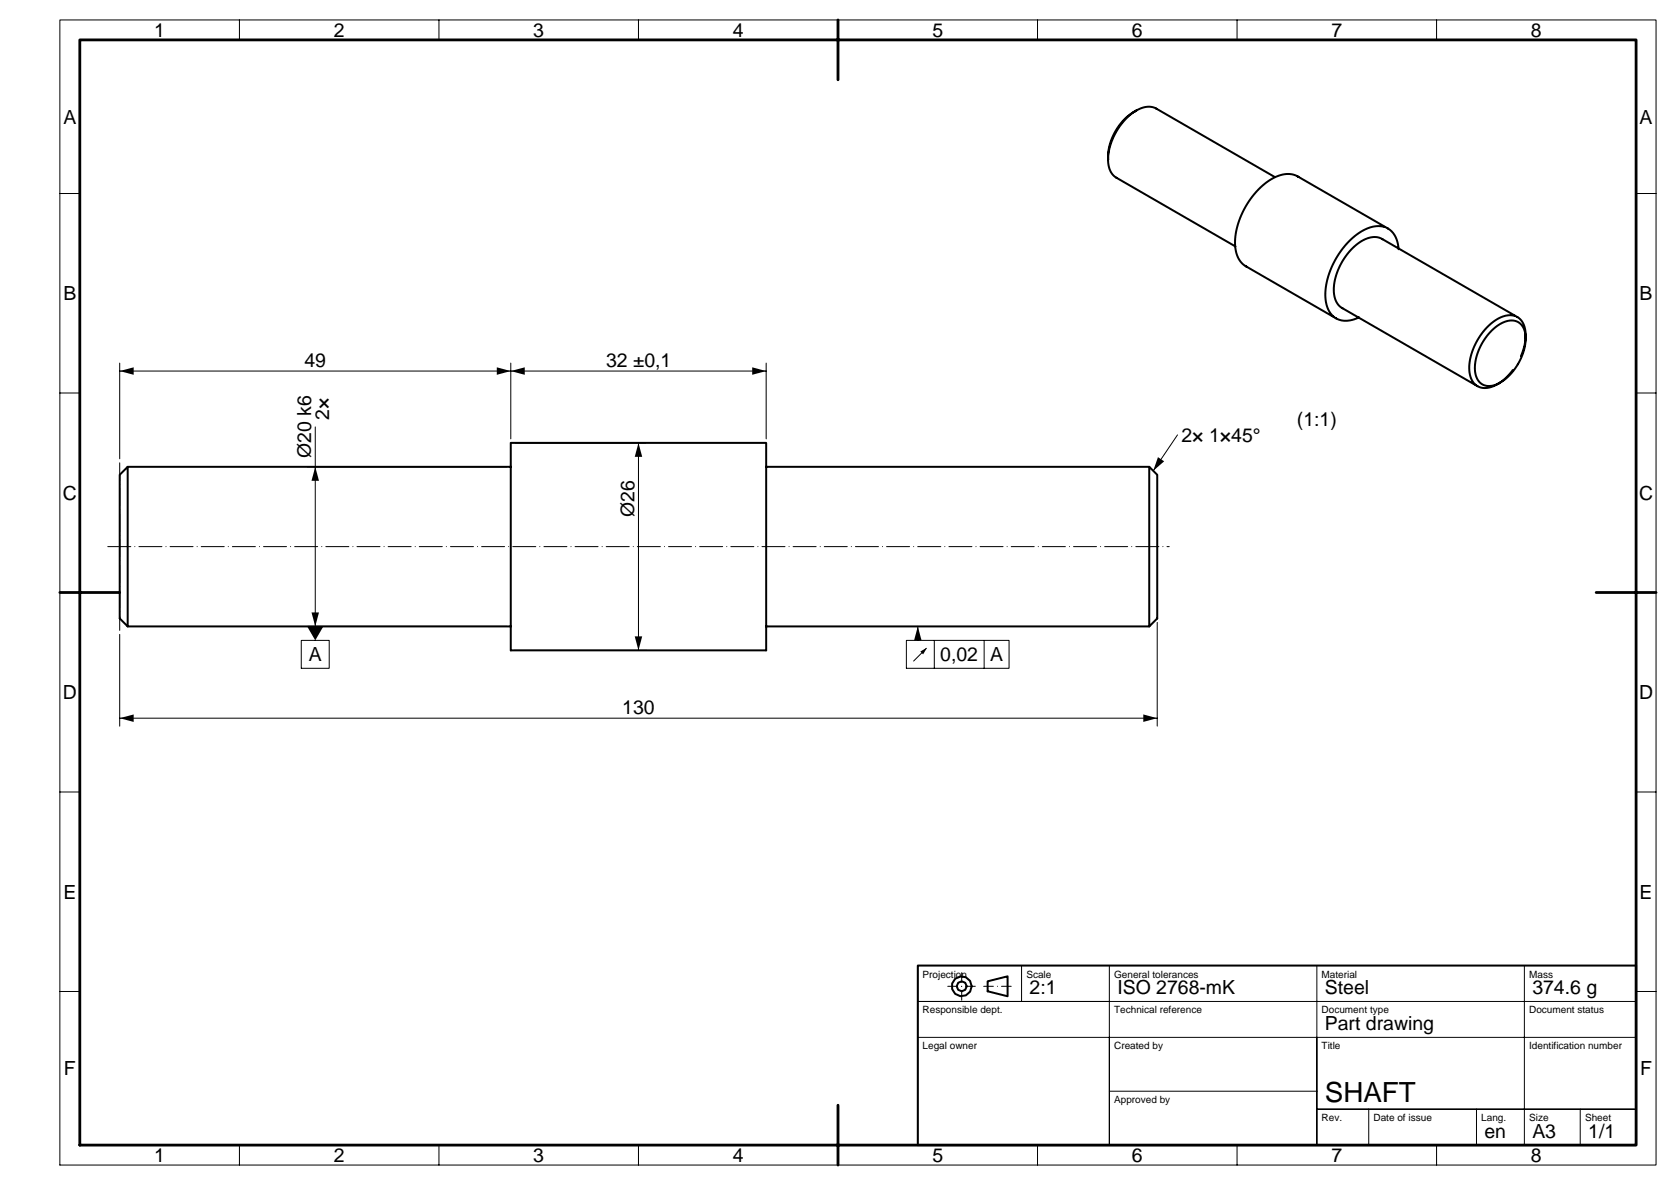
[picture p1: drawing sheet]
<svg xmlns="http://www.w3.org/2000/svg" width="420mm" height="297mm" viewBox="0 0 420 297" stroke-linecap="round" stroke-linejoin="round" font-family="sans-serif">
<g fill="#000">
<path d="M30 93l3.5-.9v1.8zM124.5 92.1l3.5 .9-3.5 .9zM128 93l3.5-.9v1.8zM188.5 92.1l3.5 .9-3.5 .9zM79 117l.9 3.5h-1.8zM160 111l.9 3.5h-1.8zM290.2 114.6l1.5 1-2.7 2.4zM78.1 153.5h1.8l-.9 3.5zM77 157h4l-2 3.5zM230 157l.9 3.5h-1.8zM159.1 159.5h1.8l-.9 3.5zM230.6 163.3l1.7-1-1 1.7z"/>
<path d="M30 180l3.5-.9v1.8zM286.5 179.1l3.5 .9-3.5 .9z"/>
</g>
<g fill="none" stroke="#000" stroke-width=".25">
<path d="M15 5h400v287h-400zM60 5v5M110 5v5M160 5v5M210 5v5M260 5v5M310 5v5M360 5v5M15 48.5h5M410 48.5h5M15 98.5h5M30 93h162"/>
<path d="M30 91v24M128 91v19M192 91v19M410 98.5h5M77 117h50M79 107v50M129 111h33M160 111v52M295.1 109l-6.1 9M15 148.5h5M30 159v23M77 157h50"/>
<path d="M230 157v3.5M290 156v26M410 148.5h5M75.5 160.5h7v7h-7zM79 160.5h.1M129 163h33M227.1 160.5h25.8v7h-25.8zM232.1 162.5l-3.1 3.2M234.1 160.5v7M246.6 160.5v7M15 198.5h5M30 180h260"/>
<path d="M410 198.5h5M15 248.5h5M256 242v9M278 242v9M330 242v45v-27M382 242v45M410 251v-9h-180v45h180v-36h-180h48v36v-27h132M410 248.5h5M230 260h48M278 273.5h52M330 278h80zM343 278v9"/>
<path d="M370 278v9M396 278v9M60 287v5M110 287v5M160 287v5M210 287v5M260 287v5M310 287v5M360 287v5"/>
</g>
<path d="M237.5 247.2h7M241 250.7v-7M246.5 247.2h7" fill="none" stroke="#000" stroke-width=".25" stroke-dasharray="2.4 1 0 1"/>
<path d="M27 137h266" fill="none" stroke="#000" stroke-width=".25" stroke-dasharray="5.8 1 0 1"/>
<path d="M30 116v42" fill="none" stroke="#000" stroke-width=".25" stroke-dasharray="4.4 1 0 1"/>
<g fill="none" stroke="#000" stroke-width=".5">
<path d="M277.7 39.1v.9M284.7 27.7a15.1 15.1 0 0 0-6.9 13.7 4.3 4.3 0 0 0 2.1 3.2M284.8 27.7l-.8 .4M289.7 27.2l29.8 17.2M289.9 27.3a4.9 4.9 0 0 0-5.2 .4l-.9 .6a13.8 13.8 0 0 0-6.1 11.7M279.7 44.5l29.9 17.3M325.2 44.2l22.6 13.1M325.4 44.3a6.9 6.9 0 0 0-7.6 1.1 20 20 0 0 0-8.2 16.6 5.9 5.9 0 0 0 2.7 4.8M346.3 59.9l34 19.6M346.5 60a5.6 5.6 0 0 0-6.3 1.1 14.9 14.9 0 0 0-5.8 13.2 4.2 4.2 0 0 0 2 3M347 56.9a9.1 9.1 0 0 0-8.4 3.1 19.6 19.6 0 0 0-6.4 15.4l.8 2.4 1.3 1.6M347.8 57.3a6.2 6.2 0 0 1 2.7 5.2"/>
<path d="M312.2 66.7l22.6 13.1M336.3 77.2l34 19.6M340.6 79.5a6.1 6.1 0 0 1-5.9 .2M379.6 79.2a7.4 7.4 0 0 0-6.9 2.8 14.3 14.3 0 0 0-4.3 12.2l.6 1.3 .8 1M380.2 79.5a6 6 0 0 1 1.9 6.5l-.9 3.2M373.8 82.8a6.2 6.2 0 0 1 6.5-2.2 5.3 5.3 0 0 1 1.9 6 13.2 13.2 0 0 1-7.8 10 3.6 3.6 0 0 1-4.8-3.7 13.8 13.8 0 0 1 4.2-10.1zM376 95.9l-.7 .4M379.1 92.8l-1.7 1.9a7.1 7.1 0 0 1-6.6 2.3l-.6-.3M382.3 84v.9M32 117v40M128 117h-96l-2 2v36l2 2h96M192 117v46h-64v-52h64v6h96l2 2v36l-2 2h-96"/>
<path d="M288 117v40M230 242h180v45h-180zM247.5 245.9l5-1.2v5l-5-1.2z"/>
<circle cx="241" cy="247.2" r="2.5"/>
<circle cx="241" cy="247.2" r="1.25"/>
</g>
<path d="M20 10h390v277h-390zM210 5v15M15 148.5h15M400 148.5h15M210 277v15" fill="none" stroke="#000" stroke-width=".7"/>
<text font-size="7" x="332" y="276.2">SHAFT</text>
<g font-size="4.9">
<text x="38.6" y="9.3">1</text>
<text x="83.6" y="9.3">2</text>
<text x="133.6" y="9.3">3</text>
<text x="183.6" y="9.3">4</text>
<text x="233.6" y="9.3">5</text>
<text x="283.6" y="9.3">6</text>
<text x="333.6" y="9.3">7</text>
<text x="383.6" y="9.3">8</text>
<text x="15.9" y="31">A</text>
<text x="410.9" y="31">A</text>
<text x="15.9" y="75.2">B</text>
<text x="410.9" y="75.2">B</text>
<text x="76.3" y="92">49</text>
<text x="151.9" y="92">32 ±0,1</text>
<text x="82.5" y="105.3" transform="rotate(-90 82.5 105.3)">2×</text>
<text x="325" y="106.8">(1:1)</text>
<text x="296.1" y="110.8">2× 1×45°</text>
<text x="78" y="114.9" transform="rotate(-90 78 114.9)">Ø20 k6</text>
<text x="15.7" y="125.3">C</text>
<text x="410.7" y="125.3">C</text>
<text x="159" y="129.6" transform="rotate(-90 159 129.6)">Ø26</text>
<text x="77.4" y="165.8">A</text>
<text x="235.6" y="165.8">0,02</text>
<text x="248.1" y="165.8">A</text>
<text x="15.7" y="175.3">D</text>
<text x="155.9" y="179">130</text>
<text x="410.7" y="175.3">D</text>
<text x="15.9" y="225.3">E</text>
<text x="410.9" y="225.3">E</text>
<text x="258" y="249.2">2:1</text>
<text x="280" y="249.2">ISO 2768-mK</text>
<text x="332" y="249.2">Steel</text>
<text x="384" y="249.2">374.6 g</text>
<text x="332" y="258.2">Part drawing</text>
<text x="16" y="269.5">F</text>
<text x="411" y="269.5">F</text>
<text x="372" y="285.2">en</text>
<text x="384" y="285.2">A3</text>
<text x="398" y="285.2">1/1</text>
<text x="38.6" y="291.3">1</text>
<text x="83.6" y="291.3">2</text>
<text x="133.6" y="291.3">3</text>
<text x="183.6" y="291.3">4</text>
<text x="233.6" y="291.3">5</text>
<text x="283.6" y="291.3">6</text>
<text x="333.6" y="291.3">7</text>
<text x="383.6" y="291.3">8</text>
</g>
<g font-size="2.5">
<text x="231.2" y="245">Projection</text>
<text x="257.2" y="245">Scale</text>
<text x="279.2" y="245">General tolerances</text>
<text x="331.2" y="245">Material</text>
<text x="383.2" y="245">Mass</text>
<text x="231.2" y="254">Responsible dept.</text>
<text x="279.2" y="254">Technical reference</text>
<text x="331.2" y="254">Document type</text>
<text x="383.2" y="254">Document status</text>
<text x="231.2" y="263">Legal owner</text>
<text x="279.2" y="263">Created by</text>
<text x="331.2" y="263">Title</text>
<text x="383.2" y="263">Identification number</text>
<text x="279.2" y="276.5">Approved by</text>
<text x="331.2" y="281">Rev.</text>
<text x="344.2" y="281">Date of issue</text>
<text x="371.2" y="281">Lang.</text>
<text x="383.2" y="281">Size</text>
<text x="397.2" y="281">Sheet</text>
</g>
</svg>
